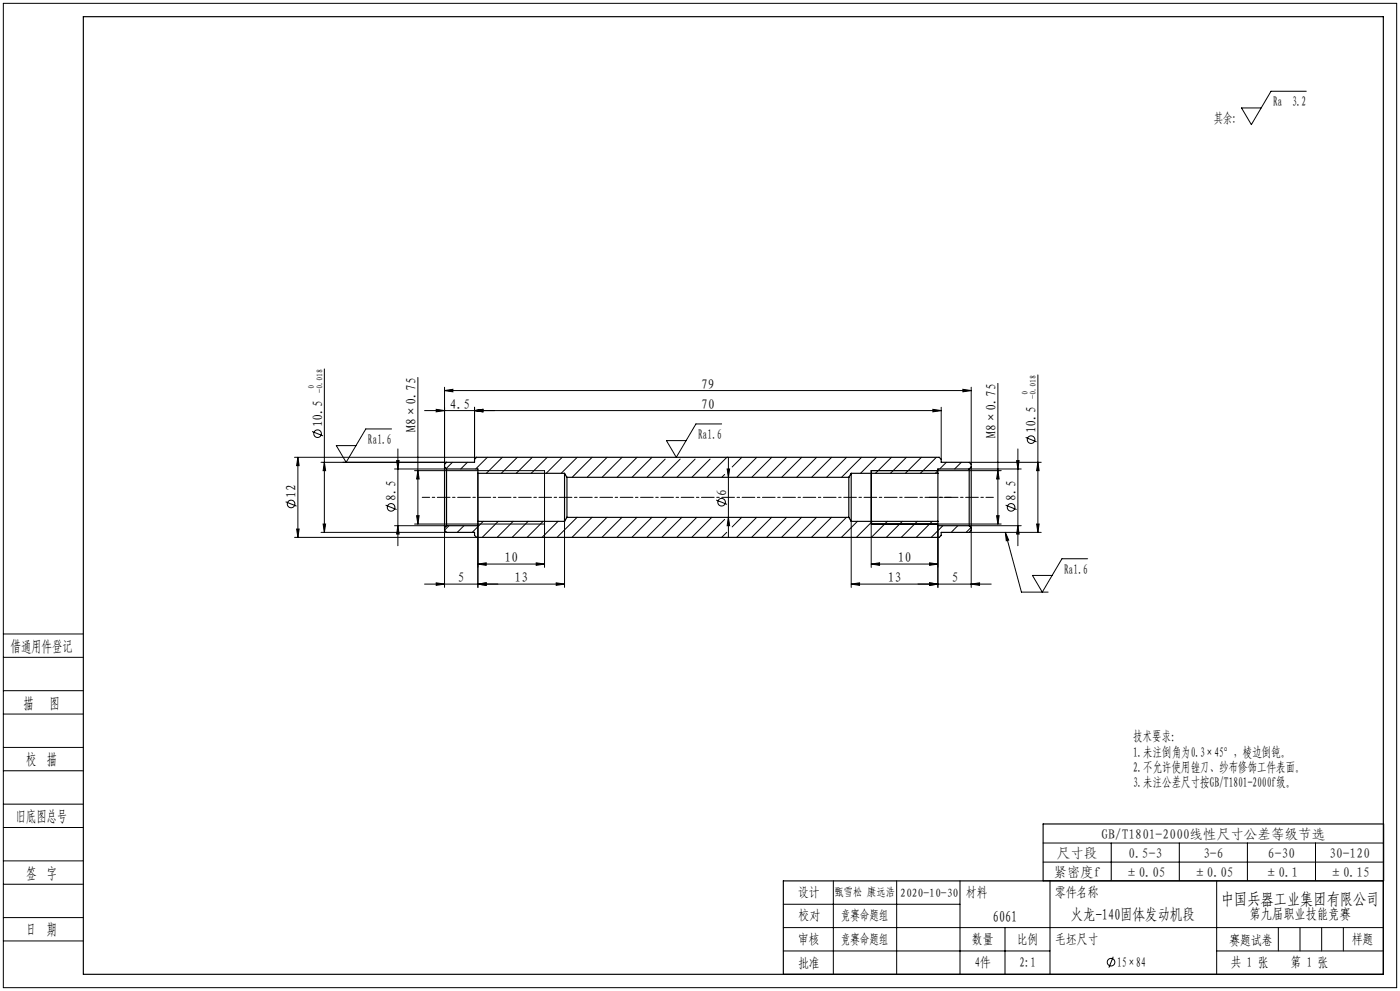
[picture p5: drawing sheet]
<svg xmlns="http://www.w3.org/2000/svg" width="420mm" height="297mm" viewBox="0 0 420 297" stroke-linecap="round" stroke-linejoin="round" font-family="sans-serif">
<g fill="none" stroke="#000" stroke-width=".3">
<path d="M1 1h418v295h-418zM391.9 27.3h-10.6l-5.9 10-2.9-5h5.9M97.3 110.6v49M125.4 113.1v44M133.4 117.1l2.5-.4v.7zM133.4 116.1v23.1M133.4 117.1h158M288.9 116.7l2.5 .4-2.5 .3zM291.4 116.1v23.1M299.4 114.9v42.2M311.4 112.4v47.2M88.4 137.1h54.6"/>
<path d="M89.4 137.1v24M89.4 137.1l.3 2.5h-.7zM93.6 129.3l3.3 1.3M96.3 138.6h37.7M97.3 138.6l.4 2.5h-.8zM117.5 128.6h-7.8l-5.9 10-2.9-5h5.9M119 138.1h.7l-.3 2.5zM119.4 134.6v29M127.4 123.1h155M130.9 122.7l2.5 .4-2.5 .3zM133.4 140v36.1M135.7 138.6l-1.9 1.8"/>
<path d="M140.2 138.6l-2 2M142.4 123.1l2.5-.4v.7zM142.4 122.1v15.6M146.2 137.1l-3.5 3.5M150.7 137.1l-4.8 4.8M155.2 137.1l-4.8 4.8M159.7 137.1l-4.8 4.8M164.2 137.1l-4.8 4.8M168.7 137.1l-4.8 4.8M173.1 137.1l-4.8 4.8M177.6 137.1l-6 6M182.1 137.1l-6 6"/>
<path d="M186.6 137.1l-6 6M191.1 137.1l-6 6M195.6 137.1l-6 6M199.6 137.6l-5.5 5.5M204.1 137.6l-5.5 5.5M208.5 137.6l-5.4 5.5M213 137.6l-5.4 5.5M216.5 127.1h-7.7l-5.9 10-3-5h5.9M218 137.1l-5.9 6M218.1 137.1h.1M218.5 137.1v24M222.5 137.1l-2.9 2.8"/>
<path d="M227 137.1l-6 6M231.5 137.1l-6 6M236 137.1l-6 6M240.5 137.1l-6 6M245 137.1l-6 6M249.5 137.1l-6 6M254 137.1l-6 6M258.5 137.1l-6 6M263 137.1l-4.8 4.8M267.4 137.1l-4.8 4.8M271.9 137.1l-4.8 4.8M276.4 137.1l-4.8 4.8"/>
<path d="M279.9 122.7l2.5 .4-2.5 .3zM280.9 137.1l-4.8 4.8M282.4 122.1v15.6M283.9 138.6l-2 2M288.4 138.6l-2 2M290.8 138.6h21.6M305 138.1h.7l-.3 2.5zM305.4 134.6v29M307.7 131.1l3.3 1.3M311.4 138.6l.3 2.5h-.7zM85.7 150.4l3.3 1.3M89 158.6h.7l-.3 2.5z"/>
<path d="M96.3 159.6h37.7M96.9 157.1h.8l-.4 2.5zM115.7 151.4l3.3 1.3M118.4 140.6h15.6M118.4 157.6h15.6M119.4 157.6l.3 2.5h-.7zM124.4 141.1h39v29M125 154.6h.7l-.3 2.5zM125.4 141.1l.3 2.5h-.7zM134.7 157.6l-1.3 1.3M139.2 157.6l-2 2M143.4 141.9v34.2"/>
<path d="M145 156.3l-3.3 3.3M149.5 156.3l-4.8 4.8M153.9 156.3l-4.8 4.8M158.4 156.3l-4.8 4.8M162.9 156.3l-4.8 4.8M163.4 157.1h-39M167.4 156.3l-4.8 4.8M169.4 156.3v19.8M173.1 155.1l-6 6M177.6 155.1l-6 6M182.1 155.1l-6 6M186.6 155.1l-6 6"/>
<path d="M191.1 155.1l-6 6M195.6 155.1l-6 6M200.1 155.1l-6 6M204.5 155.1l-6 6M209 155.1l-6 6M213.5 155.1l-6 6M214.9 149.9l3.2 1.3M217.4 142.2l-.9 .9M217.4 155.7l-5.4 5.4M218 159.5l-1.5 1.6M218.1 140.6h.8l-.4 2.5zM218.5 155.1l.4 2.5h-.8z"/>
<path d="M222.5 155.1l-2.9 2.8M227 155.1l-6 6M231.5 155.1l-6 6M236 155.1l-6 6M240.5 155.1l-6 6M245 155.1l-6 6M249.4 155.1l-6 6M253.9 155.1l-6 6M255.4 156.3v19.8M257.2 156.3l-4.8 4.8M261.4 157.1h39M261.7 156.3l-4.8 4.8"/>
<path d="M266.2 156.3l-4.8 4.8M270.7 156.3l-4.8 4.8M275.2 156.3l-4.8 4.8M279.7 156.3l-4.8 4.8M281.4 157.1v19M281.4 141.1l-.8 .8M282.9 157.6l-3.5 3.5M287.4 157.6l-2 2M290.8 159.6h21.6M290.8 140.6h15.6M290.8 157.6h15.6M291.3 158.1l-1.5 1.5"/>
<path d="M291.4 158.2v17.9M299 154.6h.7l-.3 2.5zM299.4 141.1l.3 2.5h-.7zM300.4 141.1h-39v29M301.6 159.6l1 2.3-.7 .2zM301.6 159.6l4.8 17.9h8M301.7 151.4l3.3 1.3M305.4 157.6l.3 2.5h-.7zM311 157.1h.7l-.3 2.5zM88.4 161.1h54.6M130.9 174.7l2.5 .4-2.5 .3zM143.4 175.1l2.5-.4v.7z"/>
<path d="M143.4 169.1l2.5-.4v.7zM143.4 169.1h20M160.9 168.7l2.5 .4-2.5 .3zM166.9 174.7l2.5 .4-2.5 .3zM169.4 175.1h-42M255.4 175.1l2.5-.4v.7zM261.4 169.1l2.5-.4v.7zM261.4 169.1h20M278.9 168.7l2.5 .4-2.5 .3zM278.9 174.7l2.5 .4-2.5 .3zM291.4 175.1l2.5-.4v.7zM297.4 175.1h-42"/>
<path d="M326.3 167.5h-7.7l-5.9 10-3-5h5.9M1 197h24M1 190h24M1 214h24M1 207h24M1 231h24M1 224h24M1 258h24M1 248h24M1 241h24M312.9 258.4h102.2M312.9 252.7h102.2"/>
<path d="M333.4 252.7v11.3M353.8 252.7v11.3M374.2 252.7v11.3M394.7 252.7v11.3M1 275h24M1 265h24M235 271h53M235 278h180M250 264v28M269 264v28M288 264v28M301.5 278v14"/>
<path d="M315 264v28M365 264v28M383.5 278v7M390 278v7M396.5 278v7M403 278v7M1 282h24M235 285h80M334 286.7l-1.3 3.3M365 285h50"/>
<circle cx="95.3" cy="130" r="1.14"/>
<circle cx="309.3" cy="131.8" r="1.14"/>
<circle cx="87.3" cy="151" r="1.14"/>
<circle cx="117.3" cy="152.1" r="1.14"/>
<circle cx="216.5" cy="150.5" r="1.14"/>
<circle cx="303.3" cy="152.1" r="1.14"/>
<circle cx="333.3" cy="288.4" r="1.14"/>
</g>
<g fill="none" stroke="#000" stroke-width=".35">
<path d="M25 5h390v287h-390zM133.4 140v18.2M133.4 140v-.8l.6-.6h8.4v-.9l.6-.6h138.8l.6 .6v.9h8.4l.6 .6v.8M133.4 140l.6 .6M291.4 140v18.2M291.4 140l-.6 .6M133.4 158.2v.8l.6 .6h8.4v.9l.6 .6h138.8l.6-.6v-.9h8.4l.6-.6v-.8M134 140.6v17M134 140.6h9.4v1.3M134 157.6l-.6 .6M143.4 141.9v14.4M143.4 156.3v1.3h-9.4"/>
<path d="M143.4 141.9h26M143.4 156.3h26M169.4 141.9v14.4M169.4 141.9l.7 1.2M170.1 143.1v12M170.1 155.1h84.5M170.1 143.1h84.5M170.1 155.1l-.7 1.2M254.6 143.1v12M254.6 155.1l.8 1.2M255.4 141.9v14.4M255.4 141.9h26"/>
<path d="M255.4 156.3h26M255.4 141.9l-.8 1.2M281.4 141.9v14.4M281.4 156.3v1.3h9.4M290.8 140.6v17M290.8 140.6h-9.4v1.3M290.8 157.6l.6 .6M312.9 264v-17.1h102.2v17.1h-180.1v28"/>
</g>
<path d="M126.7 149.1h171.3" fill="none" stroke="#000" stroke-width=".3" stroke-dasharray="3.8 .8 .8 .8" stroke-dashoffset="1.6"/>
<path d="M278.8 149.1h6.6" fill="none" stroke="#000" stroke-width=".3" stroke-dasharray="3.8 .8 .8 .8" stroke-dashoffset="1.7"/>
<g fill="#000">
<path d="M301.6 159.6l1 2.3-.7 .2z"/>
<path d="M89.4 137.1l.3 2.5h-.7zM89 158.6h.7l-.3 2.5zM125.4 141.1l.3 2.5h-.7zM125 154.6h.7l-.3 2.5zM311.4 138.6l.3 2.5h-.7zM311 157.1h.7l-.3 2.5zM305 138.1h.7l-.3 2.5zM305.4 157.6l.3 2.5h-.7zM299.4 141.1l.3 2.5h-.7zM299 154.6h.7l-.3 2.5zM218.1 140.6h.8l-.4 2.5zM218.5 155.1l.4 2.5h-.8z"/>
<path d="M97.3 138.6l.4 2.5h-.8zM96.9 157.1h.8l-.4 2.5zM119 138.1h.7l-.3 2.5zM119.4 157.6l.3 2.5h-.7z"/>
<path d="M143.4 175.1l2.5-.4v.7zM130.9 174.7l2.5 .4-2.5 .3zM278.9 168.7l2.5 .4-2.5 .3zM261.4 169.1l2.5-.4v.7zM288.9 116.7l2.5 .4-2.5 .3zM133.4 117.1l2.5-.4v.7z"/>
<path d="M143.4 169.1l2.5-.4v.7zM160.9 168.7l2.5 .4-2.5 .3zM130.9 122.7l2.5 .4-2.5 .3zM142.4 123.1l2.5-.4v.7zM142.4 123.1l2.5-.4v.7zM279.9 122.7l2.5 .4-2.5 .3z"/>
<path d="M143.4 175.1l2.5-.4v.7zM166.9 174.7l2.5 .4-2.5 .3z"/>
<path d="M255.4 175.1l2.5-.4v.7zM278.9 174.7l2.5 .4-2.5 .3z"/>
<path d="M278.9 174.7l2.5 .4-2.5 .3zM291.4 175.1l2.5-.4v.7z"/>
</g>
<text font-size="4.9" x="366.3" y="271.1">中国兵器工业集团有限公司</text>
<g font-size="4.7">
<text x="3.2" y="195.3">借通用件登记</text>
<text x="7.1" y="212.3">描</text>
<text x="14.8" y="212.3">图</text>
<text x="7.9" y="229.3">校 描</text>
<text x="4.7" y="246.3">旧底图总号</text>
<text x="7.9" y="263.3">签 字</text>
<text x="321.3" y="275.8">火龙-140固体发动机段</text>
<text x="7.9" y="280.2">日 期</text>
<text x="297.8" y="276.2">6061</text>
</g>
<text font-size="4.2" x="374.8" y="275.5">第九届职业技能竞赛</text>
<g font-size="4.1">
<text x="381.9" y="31.8">Ra 3.2</text>
<text x="364.1" y="36.8">其余:</text>
<text x="210.3" y="116.5">79</text>
<text x="135" y="122.5">4.5</text>
<text x="210.3" y="122.5">70</text>
<text x="96.7" y="128.1" transform="rotate(-90 96.7 128.1)">10.5</text>
<text x="124.8" y="129.4" transform="rotate(-90 124.8 129.4)">M8×0.75</text>
<text x="209.4" y="131.5">Ra1.6</text>
<text x="298.8" y="131.2" transform="rotate(-90 298.8 131.2)">M8×0.75</text>
<text x="310.8" y="129.9" transform="rotate(-90 310.8 129.9)">10.5</text>
<text x="110.4" y="133">Ra1.6</text>
<text x="88.8" y="149.2" transform="rotate(-90 88.8 149.2)">12</text>
<text x="217.9" y="148.6" transform="rotate(-90 217.9 148.6)">6</text>
<text x="118.8" y="150.2" transform="rotate(-90 118.8 150.2)">8.5</text>
<text x="304.8" y="150.2" transform="rotate(-90 304.8 150.2)">8.5</text>
<text x="151.3" y="168.5">10</text>
<text x="269.3" y="168.5">10</text>
<text x="319.2" y="171.9">Ra1.6</text>
<text x="137.3" y="174.5">5</text>
<text x="154.3" y="174.5">13</text>
<text x="266.3" y="174.5">13</text>
<text x="285.6" y="174.5">5</text>
<text x="340" y="222.2">技术要求：</text>
<text x="340" y="226.7">1.未注倒角为0.3×45°，棱边倒钝。</text>
<text x="340" y="231.2">2.不允许使用锉刀、纱布修饰工件表面。</text>
<text x="340" y="235.7">3.未注公差尺寸按GB/T1801-2000f级。</text>
<text x="239.4" y="268.7">设计</text>
<text x="289.8" y="268.8">材料</text>
<text x="316.6" y="268.8">零件名称</text>
<text x="239.5" y="275.8">校对</text>
<text x="252.3" y="275.7">竞赛命题组</text>
<text x="239.4" y="282.8">审核</text>
<text x="252.3" y="282.8">竞赛命题组</text>
<text x="291.6" y="282.9">数量</text>
<text x="305.1" y="282.9">比例</text>
<text x="316.6" y="282.9">毛坯尺寸</text>
<text x="368.8" y="283.2">赛题试卷</text>
<text x="405.5" y="283">样题</text>
<text x="239.4" y="290.1">批准</text>
<text x="292.4" y="289.8">4件</text>
<text x="305.9" y="289.8">2:1</text>
<text x="335.2" y="289.8">15×84</text>
<text x="369.2" y="289.9">共 1 张</text>
<text x="387.1" y="289.9">第 1 张</text>
</g>
<g font-size="4.1" fill="#191924">
<text x="330.4" y="251.5">GB/T1801-2000线性尺寸公差等级节选</text>
<text x="317" y="257.2">尺寸段</text>
<text x="338.5" y="257.2">0.5-3</text>
<text x="361" y="257.2">3-6</text>
<text x="380.4" y="257.2">6-30</text>
<text x="398.8" y="257.2">30-120</text>
<text x="316" y="262.9">紧密度f</text>
<text x="337.5" y="262.9">±0.05</text>
<text x="357.9" y="262.9">±0.05</text>
<text x="379.4" y="262.9">±0.1</text>
<text x="398.8" y="262.9">±0.15</text>
</g>
<g font-size="3.5">
<text x="250.4" y="268.6">甄雪松 康远浩</text>
<text x="270.1" y="268.8">2020-10-30</text>
</g>
<g font-size="2.4">
<text x="94.3" y="116.7" transform="rotate(-90 94.3 116.7)">0</text>
<text x="96.7" y="117.9" transform="rotate(-90 96.7 117.9)">-0.018</text>
<text x="308.3" y="118.5" transform="rotate(-90 308.3 118.5)">0</text>
<text x="310.8" y="119.7" transform="rotate(-90 310.8 119.7)">-0.018</text>
</g>
</svg>
